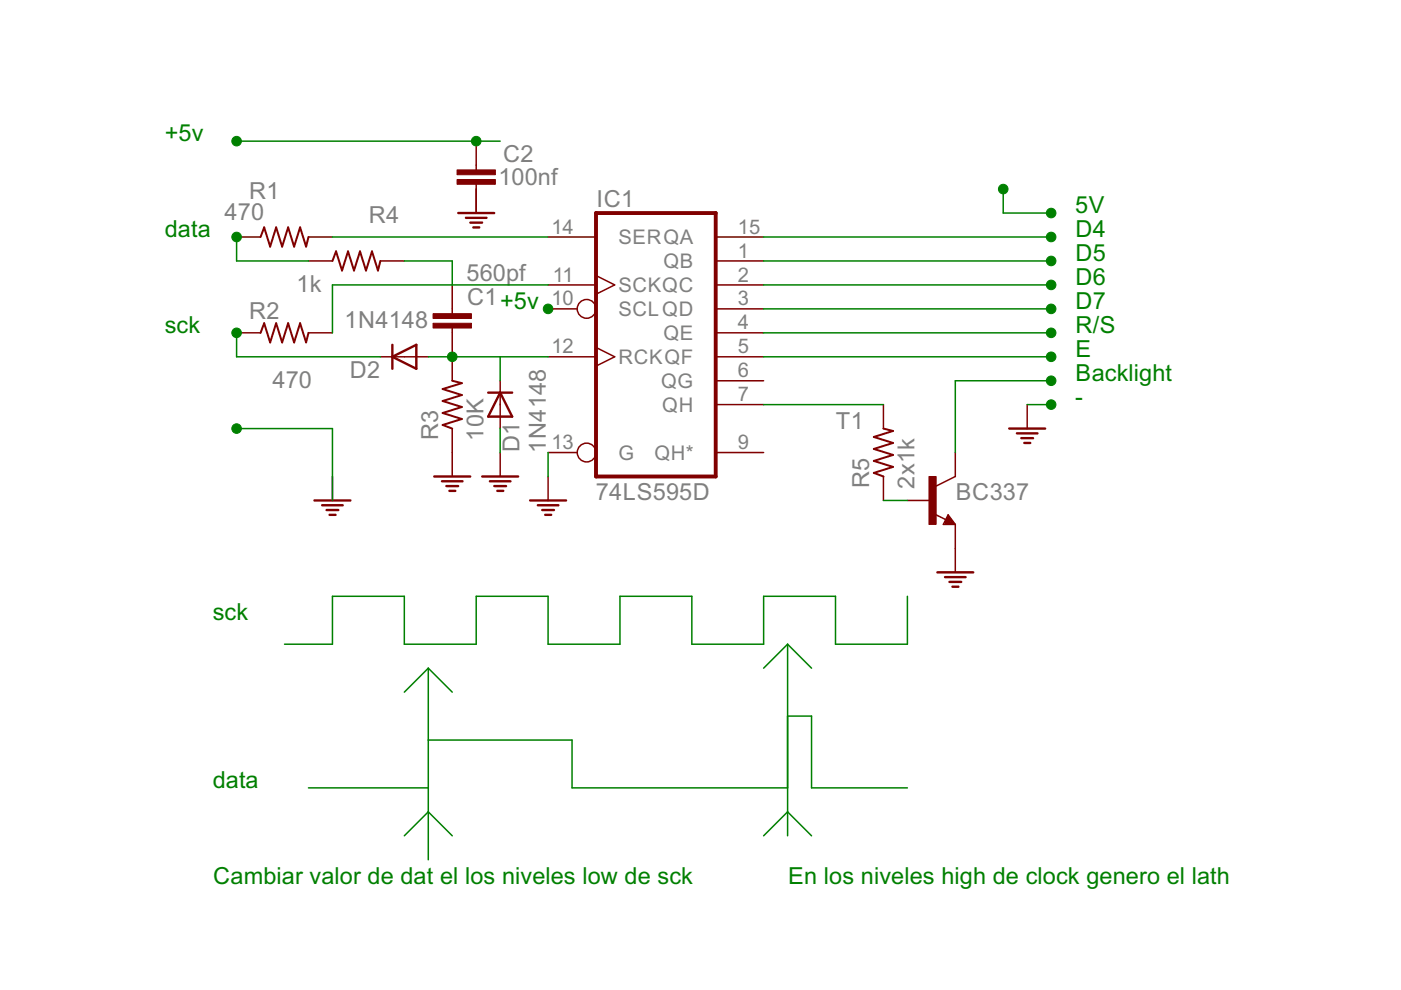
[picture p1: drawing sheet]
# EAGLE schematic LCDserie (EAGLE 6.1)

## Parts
C1  560pf  C-EU025_050-035X075  [C025_050-035X075]
C2  100nf  C-EU025_050-035X075  [C025_050-035X075]
D1  1N4148  1N4148DO35-7  [DO35-7]
D2  1N4148  1N4148DO35-7  [DO35-7]
IC1  74LS595D  [SO16]
R1  470  R-US_0207/7  [0207/7]
R2  470  R-US_0207/7  [0207/7]
R3  10K  R-US_0207/7  [0207/7]
R4  1k  R-US_0207/7  [0207/7]
R5  2x1k  R-US_0207/7  [0207/7]
T1  BC337  [TO92]

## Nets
N$1: C2.2
N$2: IC1.14(SER) R1.2
N$3: R1.1 R4.1
N$4: D2.C R2.1
N$5: IC1.11(SCK) R2.2
N$6: C1.2 D1.C D2.A IC1.12(RCK) R3.2
N$7: C1.1 R4.2
N$8: IC1.7(QH) R5.2
N$9: R5.1 T1.2(B)
N$10: T1.3(C)
N$11: IC1.15(QA)
N$12: IC1.1(QB)
N$13: IC1.2(QC)
N$14: IC1.3(QD)
N$15: IC1.4(QE)
N$20: IC1.5(QF)
N$21: IC1.10(SCL)
PE: D1.A IC1.13(G) R3.1 T1.1(E)
Unconnected: C2.1 IC1.6(QG) IC1.9(QH*)

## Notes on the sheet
- +5v
- 5V
- data | D4
- D5
- D6
- +5v | D7
- sck | R/S
- E
- Backlight
- -
- sck
- data
- Cambiar valor de dat el los niveles low de sck | En los niveles high de clock genero el lath

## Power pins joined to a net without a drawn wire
GND: IC1.8(GND)
VCC: IC1.16(VCC)
